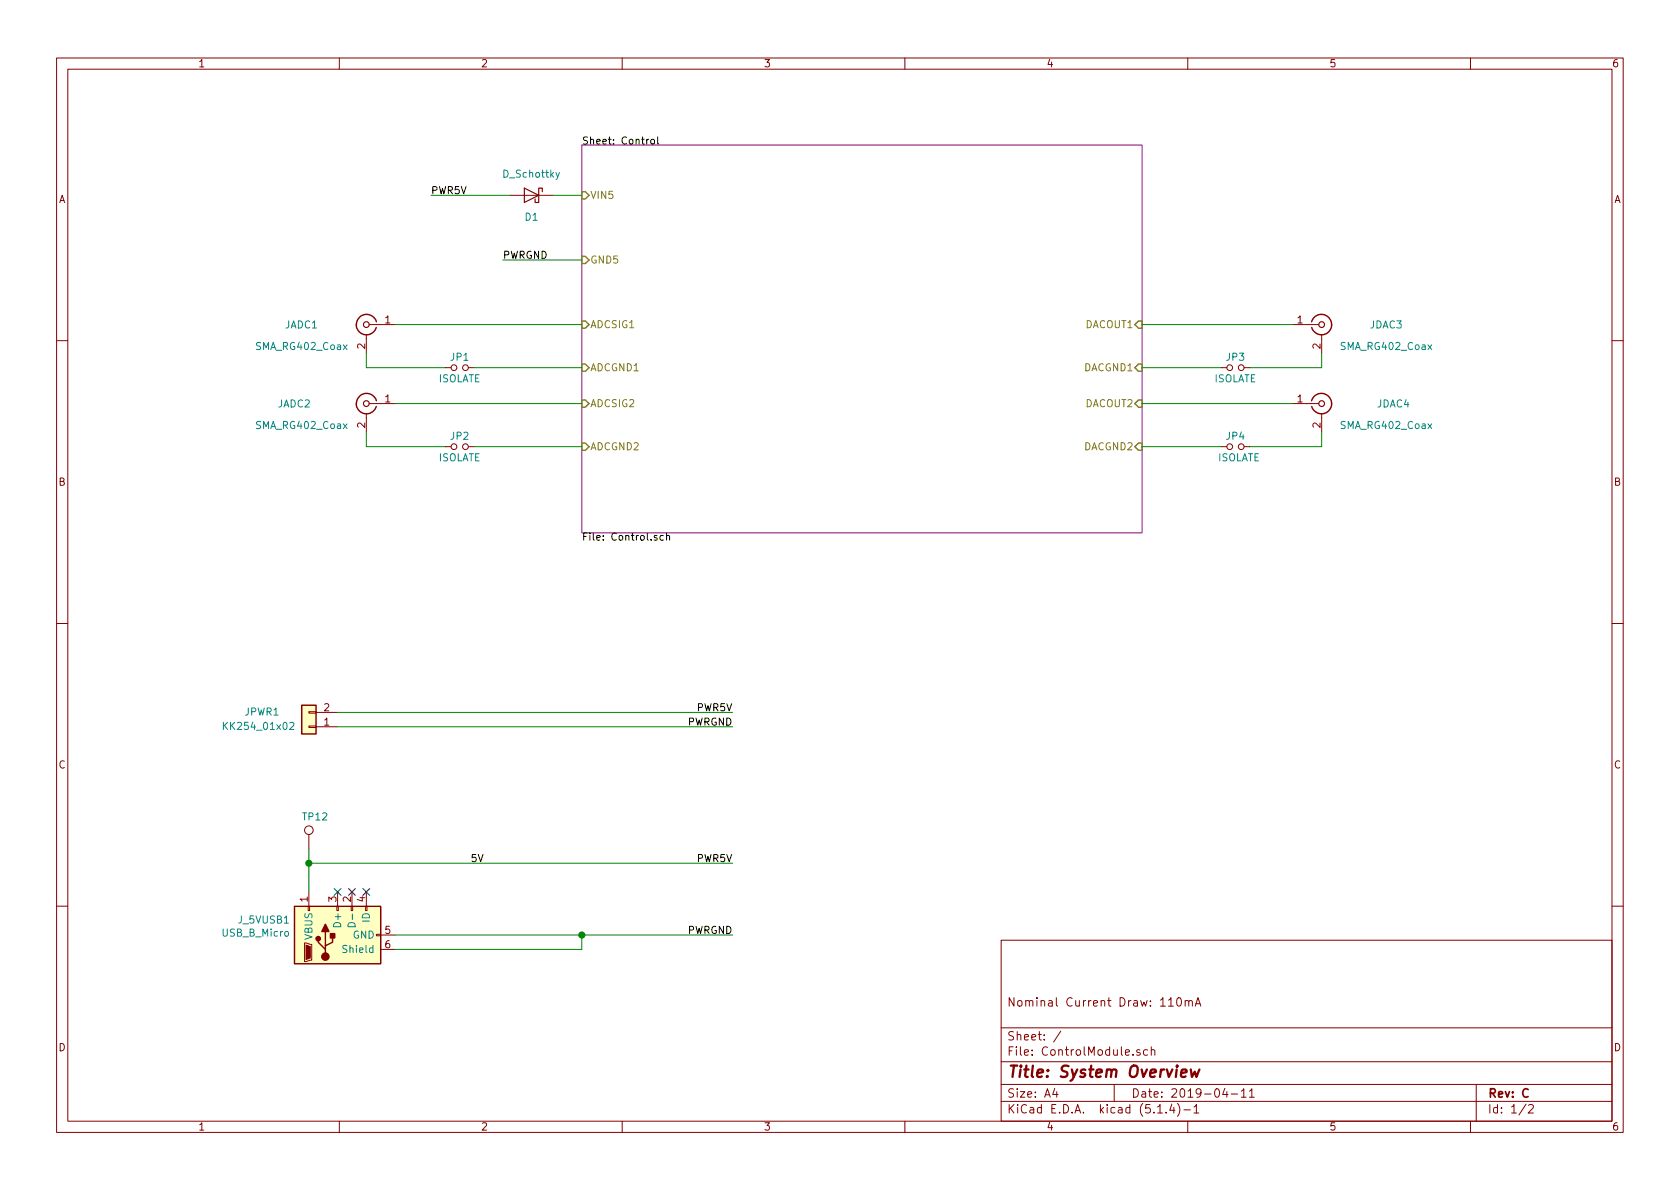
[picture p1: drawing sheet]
EESchema Schematic File Version 4
LIBS:ControlModule-cache
EELAYER 29 0
EELAYER END
$Descr A4 11693 8268
encoding utf-8
Sheet 1 2
Title "System Overview"
Date "2019-04-11"
Rev "C"
Comp ""
Comment1 "Nominal Current Draw: 110mA"
Comment2 ""
Comment3 ""
Comment4 ""
$EndDescr
$Sheet
S 4050 1000 3900 2700
U 5D061C98
F0 "Control" 50
F1 "Control.sch" 50
F2 "VIN5" I L 4050 1350 50 
F3 "GND5" I L 4050 1800 50 
F4 "ADCSIG1" I L 4050 2250 50 
F5 "ADCSIG2" I L 4050 2800 50 
F6 "ADCGND1" I L 4050 2550 50 
F7 "ADCGND2" I L 4050 3100 50 
F8 "DACOUT1" I R 7950 2250 50 
F9 "DACOUT2" I R 7950 2800 50 
F10 "DACGND1" I R 7950 2550 50 
F11 "DACGND2" I R 7950 3100 50 
$EndSheet
Wire Wire Line
	4050 2800 2750 2800
Wire Wire Line
	2750 2250 4050 2250
$Comp
L Connector:Conn_Coaxial JADC1
U 1 1
P 2550 2250
F 0 "JADC1" H 3000 2250 50  0000 C CNN
F 1 "SMA_RG402_Coax" H 3000 2100 50  0000 C CNN
F 2 "Connector_Coaxial:SMA_Amphenol_901-144_Vertical" H 2550 2250 50  0001 C CNN
F 3 "https://www.te.com/commerce/DocumentDelivery/DDEController?Action=srchrtrv&DocNm=1814832&DocType=Customer+Drawing&DocLang=English" H 2550 2250 50  0001 C CNN
F 4 "571-5-1814832-1" H 2550 2250 50  0001 C CNN "MouserNo"
F 5 "A97594-ND" H 2550 2250 50  0001 C CNN "DigikeyNo"
F 6 "TE Connectivity AMP Connectors" H 2550 2250 50  0001 C CNN "Mfr:"
F 7 "5-1814832-1" H 2550 2250 50  0001 C CNN "Mfr. No:"
	1    2550 2250
	-1   0    0    -1  
$EndComp
Wire Wire Line
	2550 2550 2550 2450
$Comp
L Connector:Conn_Coaxial JADC2
U 1 1
P 2550 2800
F 0 "JADC2" H 3050 2800 50  0000 C CNN
F 1 "SMA_RG402_Coax" H 3000 2650 50  0000 C CNN
F 2 "Connector_Coaxial:SMA_Amphenol_901-144_Vertical" H 2550 2800 50  0001 C CNN
F 3 "https://www.te.com/commerce/DocumentDelivery/DDEController?Action=srchrtrv&DocNm=1814832&DocType=Customer+Drawing&DocLang=English" H 2550 2800 50  0001 C CNN
F 4 "571-5-1814832-1" H 2550 2800 50  0001 C CNN "MouserNo"
F 5 "A97594-ND" H 2550 2800 50  0001 C CNN "DigikeyNo"
F 6 "5-1814832-1" H 2550 2800 50  0001 C CNN "Mfr. No:"
	1    2550 2800
	-1   0    0    -1  
$EndComp
Wire Wire Line
	2550 3000 2550 3100
Wire Wire Line
	7950 2800 9000 2800
Wire Wire Line
	9000 2250 7950 2250
$Comp
L Connector:Conn_Coaxial JDAC3
U 1 1
P 9200 2250
F 0 "JDAC3" H 9650 2250 50  0000 C CNN
F 1 "SMA_RG402_Coax" H 9650 2100 50  0000 C CNN
F 2 "Connector_Coaxial:SMA_Amphenol_901-144_Vertical" H 9200 2250 50  0001 C CNN
F 3 "https://www.te.com/commerce/DocumentDelivery/DDEController?Action=srchrtrv&DocNm=1814832&DocType=Customer+Drawing&DocLang=English" H 9200 2250 50  0001 C CNN
F 4 "571-5-1814832-1" H 9200 2250 50  0001 C CNN "MouserNo"
F 5 "A97594-ND" H 9200 2250 50  0001 C CNN "DigikeyNo"
F 6 "5-1814832-1" H 9200 2250 50  0001 C CNN "Mfr. No:"
	1    9200 2250
	1    0    0    -1  
$EndComp
Wire Wire Line
	9200 2550 9200 2450
$Comp
L Connector:Conn_Coaxial JDAC4
U 1 1
P 9200 2800
F 0 "JDAC4" H 9700 2800 50  0000 C CNN
F 1 "SMA_RG402_Coax" H 9650 2650 50  0000 C CNN
F 2 "Connector_Coaxial:SMA_Amphenol_901-144_Vertical" H 9200 2800 50  0001 C CNN
F 3 "https://www.te.com/commerce/DocumentDelivery/DDEController?Action=srchrtrv&DocNm=1814832&DocType=Customer+Drawing&DocLang=English" H 9200 2800 50  0001 C CNN
F 4 "571-5-1814832-1" H 9200 2800 50  0001 C CNN "MouserNo"
F 5 "A97594-ND" H 9200 2800 50  0001 C CNN "DigikeyNo"
F 6 "5-1814832-1" H 9200 2800 50  0001 C CNN "Mfr. No:"
	1    9200 2800
	1    0    0    -1  
$EndComp
Wire Wire Line
	9200 3000 9200 3100
$Comp
L Device:Jumper_NO_Small JP3
U 1 1
P 8600 2550
F 0 "JP3" H 8600 2625 50  0000 C CNN
F 1 "ISOLATE" H 8600 2475 50  0000 C CNN
F 2 "Jumper:SolderJumper-2_P1.3mm_Bridged_Pad1.0x1.5mm" H 8600 2550 50  0001 C CNN
F 3 "~" H 8600 2550 50  0001 C CNN
	1    8600 2550
	1    0    0    -1  
$EndComp
Wire Wire Line
	8700 2550 9200 2550
Wire Wire Line
	8500 2550 7950 2550
$Comp
L Device:Jumper_NO_Small JP4
U 1 1
P 8600 3100
F 0 "JP4" H 8600 3175 50  0000 C CNN
F 1 "ISOLATE" H 8625 3025 50  0000 C CNN
F 2 "Jumper:SolderJumper-2_P1.3mm_Bridged_Pad1.0x1.5mm" H 8600 3100 50  0001 C CNN
F 3 "~" H 8600 3100 50  0001 C CNN
	1    8600 3100
	1    0    0    -1  
$EndComp
Wire Wire Line
	8500 3100 7950 3100
Wire Wire Line
	8700 3100 9200 3100
$Comp
L Device:Jumper_NO_Small JP2
U 1 1
P 3200 3100
F 0 "JP2" H 3200 3175 50  0000 C CNN
F 1 "ISOLATE" H 3200 3025 50  0000 C CNN
F 2 "Jumper:SolderJumper-2_P1.3mm_Bridged_Pad1.0x1.5mm" H 3200 3100 50  0001 C CNN
F 3 "~" H 3200 3100 50  0001 C CNN
	1    3200 3100
	1    0    0    -1  
$EndComp
Wire Wire Line
	3100 3100 2550 3100
Wire Wire Line
	3300 3100 4050 3100
$Comp
L Device:Jumper_NO_Small JP1
U 1 1
P 3200 2550
F 0 "JP1" H 3200 2625 50  0000 C CNN
F 1 "ISOLATE" H 3200 2475 50  0000 C CNN
F 2 "Jumper:SolderJumper-2_P1.3mm_Bridged_Pad1.0x1.5mm" H 3200 2550 50  0001 C CNN
F 3 "~" H 3200 2550 50  0001 C CNN
	1    3200 2550
	1    0    0    -1  
$EndComp
Wire Wire Line
	3100 2550 2550 2550
Wire Wire Line
	3300 2550 4050 2550
Wire Wire Line
	2150 6200 2150 6000
Text Label 3275 6000 0    50   ~ 0
5V
NoConn ~ 2350 6200
NoConn ~ 2450 6200
NoConn ~ 2550 6200
Wire Wire Line
	4050 6500 4050 6600
Wire Wire Line
	2750 6600 4050 6600
$Comp
L Connector:TestPoint TP?
U 1 1
P 2150 5900
AR Path="/5D061C98/5E71B6B9" Ref="TP?"  Part="1" 
AR Path="/5E71B6B9" Ref="TP12"  Part="1" 
F 0 "TP12" H 2100 6125 50  0000 L CNN
F 1 "TestPoint" H 2207 5930 50  0001 L CNN
F 2 "TestPoint:TestPoint_Pad_2.0x2.0mm" H 2350 5900 50  0001 C CNN
F 3 "~" H 2350 5900 50  0001 C CNN
F 4 "855-S2751-46R" H 2150 5900 50  0001 C CNN "MouserNo"
F 5 "S2751-46R" H 2150 5900 50  0001 C CNN "Mfr. No:"
F 6 "Harwin" H 2150 5900 50  0001 C CNN "Mfr:"
	1    2150 5900
	1    0    0    -1  
$EndComp
Wire Wire Line
	2150 5900 2150 6000
$Comp
L Connector:USB_B_Micro J_5VUSB?
U 1 1
P 2350 6500
AR Path="/5D061C98/5E71B6C1" Ref="J_5VUSB?"  Part="1" 
AR Path="/5E71B6C1" Ref="J_5VUSB1"  Part="1" 
F 0 "J_5VUSB1" V 2452 6830 50  0000 L CNN
F 1 "USB_B_Micro" V 2361 6830 50  0000 L CNN
F 2 "Connector_USB:USB_Micro-B_Amphenol_10103594-0001LF_Horizontal" H 2500 6450 50  0001 C CNN
F 3 "https://cdn.amphenol-icc.com/media/wysiwyg/files/documentation/datasheet/inputoutput/io_usb_micro.pdf" H 2500 6450 50  0001 C CNN
F 4 "609-4050-2-ND" H 2350 6500 50  0001 C CNN "DigikeyNo"
F 5 "649-10103594-0001LF" H 2350 6500 50  0001 C CNN "MouserNo"
F 6 "10103594-0001LF" H 2350 6500 50  0001 C CNN "Mfr. No:"
	1    2350 6500
	0    -1   -1   0   
$EndComp
Connection ~ 2150 6000
Wire Wire Line
	5100 5050 2350 5050
Connection ~ 4050 6500
Wire Wire Line
	5100 6500 4050 6500
Wire Wire Line
	3550 1350 3000 1350
Wire Wire Line
	4050 1800 3500 1800
Text Label 3500 1800 0    50   ~ 0
PWRGND
Text Label 5100 6500 2    50   ~ 0
PWRGND
Text Label 3000 1350 0    50   ~ 0
PWR5V
Text Label 5100 6000 2    50   ~ 0
PWR5V
Text Label 5100 5050 2    50   ~ 0
PWRGND
Text Label 5100 4950 2    50   ~ 0
PWR5V
$Comp
L Device:D_Schottky D?
U 1 1
P 3700 1350
AR Path="/5D061C98/5D67C6A2" Ref="D?"  Part="1" 
AR Path="/5D67C6A2" Ref="D1"  Part="1" 
F 0 "D1" H 3700 1200 50  0000 C CNN
F 1 "D_Schottky" H 3700 1500 50  0000 C CNN
F 2 "Diode_SMD:D_SMA_Handsoldering" H 3700 1350 50  0001 C CNN
F 3 "https://www.mouser.co.uk/datasheet/2/258/SS12FL~SS110FL(DO-221AC)-935242.pdf" H 3700 1350 50  0001 C CNN
F 4 "SS110FL-TPMSTR-ND" H 3700 1350 50  0001 C CNN "DigikeyNo"
F 5 "833-SS110FL-TP" H 3700 1350 50  0001 C CNN "MouserNo"
F 6 "SS110FL-TP" H 3700 1350 50  0001 C CNN "Mfr. No:"
	1    3700 1350
	-1   0    0    -1  
$EndComp
Wire Wire Line
	3850 1350 4050 1350
Wire Wire Line
	2150 6000 5100 6000
Wire Wire Line
	2750 6500 4050 6500
$Comp
L Connector_Generic:Conn_01x02 JPWR1
U 1 1
P 2150 5050
F 0 "JPWR1" H 2475 4950 50  0000 C CNN
F 1 "KK254_01x02" H 2500 5050 50  0000 C CNN
F 2 "Connector_Molex:Molex_KK-254_AE-6410-02A_1x02_P2.54mm_Vertical" H 2150 5050 50  0001 C CNN
F 3 "~" H 2150 5050 50  0001 C CNN
	1    2150 5050
	-1   0    0    1   
$EndComp
Wire Wire Line
	2350 4950 5100 4950
$EndSCHEMATC
